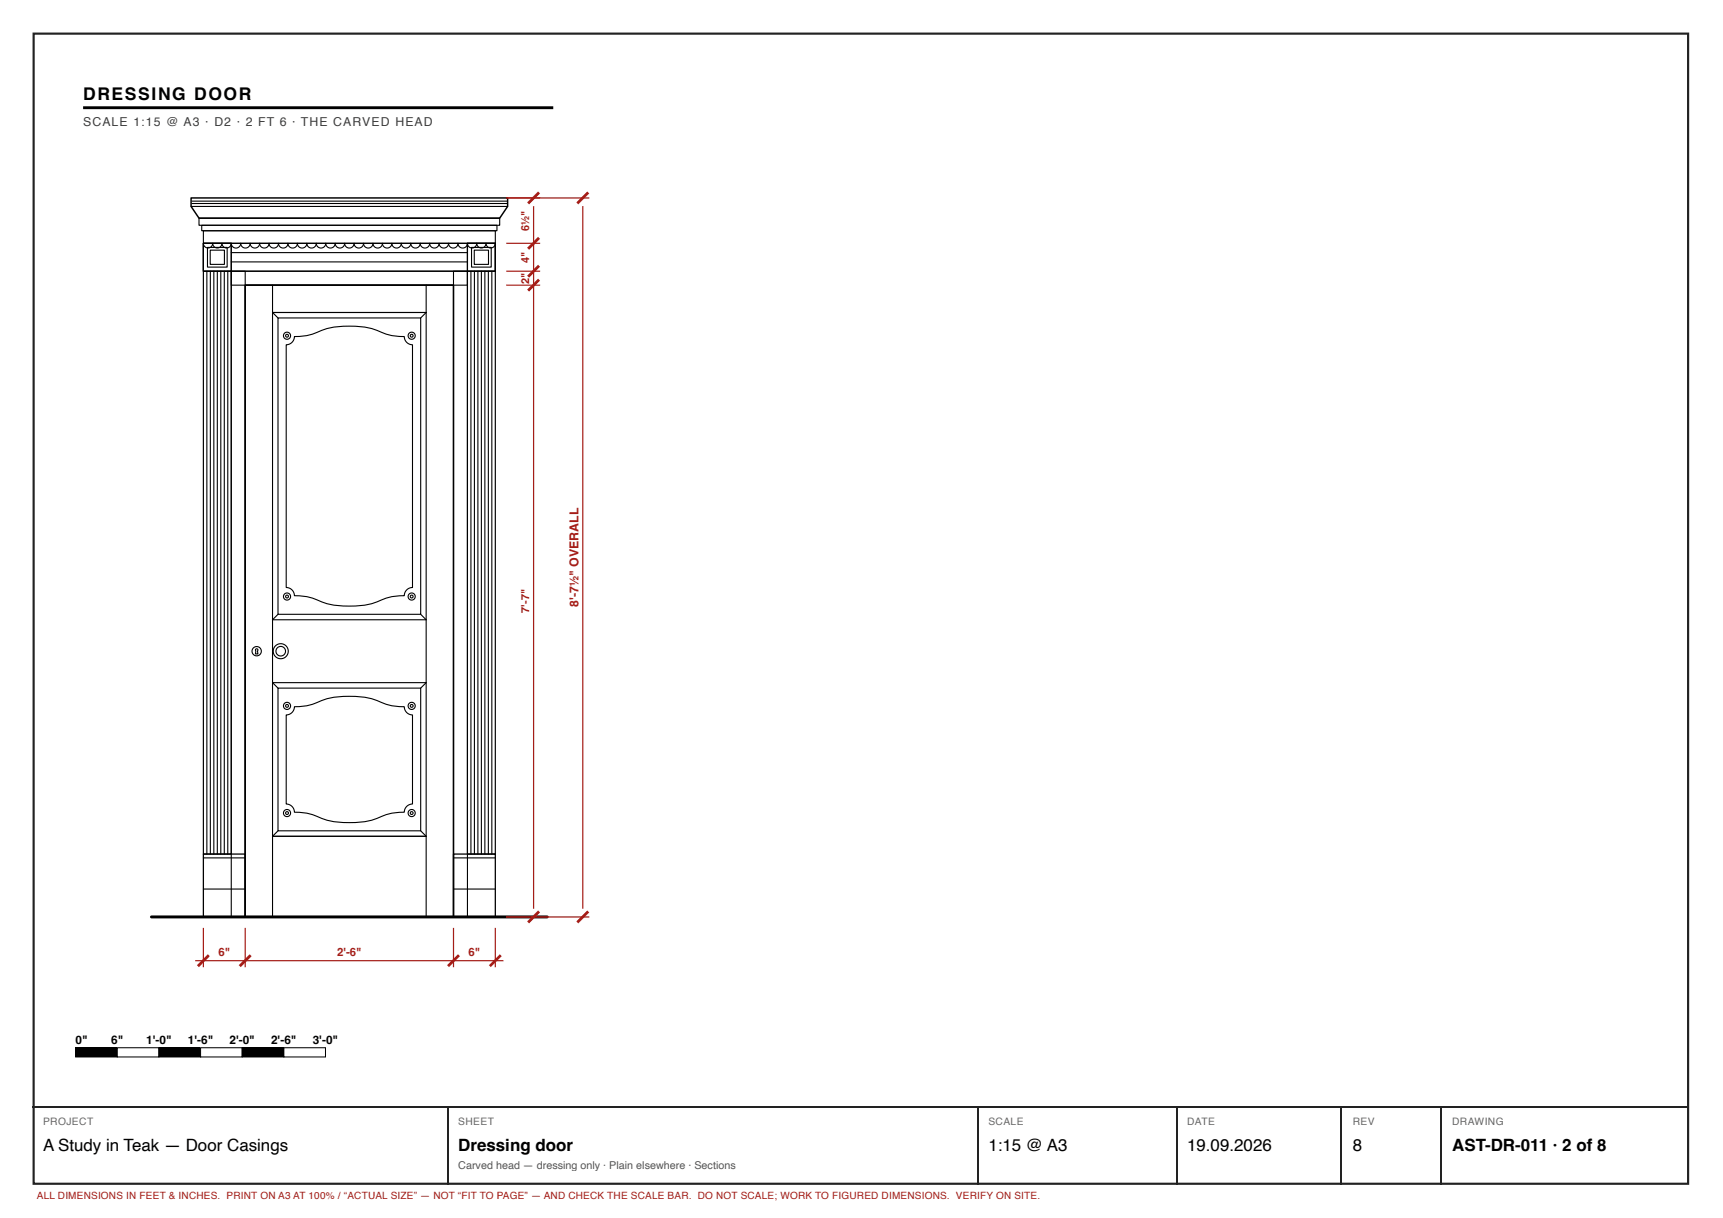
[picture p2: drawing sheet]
<svg xmlns="http://www.w3.org/2000/svg" width="420mm" height="297mm" viewBox="0 0 420 297" stroke-linecap="round" stroke-linejoin="round" font-family="sans-serif">
<path d="M8.2 8.2h403.5v280.5h-403.5z" fill="none" stroke="#222" stroke-width=".53"/>
<path d="M20.3 26.3h114.6" fill="none" stroke="#000" stroke-width=".7" stroke-linecap="butt"/>
<g fill="none" stroke="#000" stroke-width=".27">
<path d="M46.6 50.3h77.2M46.8 49h76.8M46.8 49.6h76.8M48.5 53.2h73.4v1.7h-73.4zM49.2 54.9h72v1.4h-72zM49.6 56.3h71.2v3h-71.2zM49.6 59.3a1.13 1.13 0 0 0 1.1 1.2 1.13 1.13 0 0 0 1.2-1.2 1.13 1.13 0 0 0 1.1 1.2 1.13 1.13 0 0 0 1.1-1.2 1.13 1.13 0 0 0 1.2 1.2 1.13 1.13 0 0 0 1.1-1.2 1.15 1.15 0 0 0 1.2 1.2 1.15 1.15 0 0 0 1.1-1.2 1.15 1.15 0 0 0 1.2 1.2 1.15 1.15 0 0 0 1.1-1.2 1.15 1.15 0 0 0 1.2 1.2 1.15 1.15 0 0 0 1.1-1.2 1.15 1.15 0 0 0 1.2 1.2 1.15 1.15 0 0 0 1.1-1.2 1.15 1.15 0 0 0 1.2 1.2 1.15 1.15 0 0 0 1.1-1.2 1.15 1.15 0 0 0 1.2 1.2 1.15 1.15 0 0 0 1.1-1.2 1.15 1.15 0 0 0 1.2 1.2 1.15 1.15 0 0 0 1.1-1.2 1.15 1.15 0 0 0 1.2 1.2 1.15 1.15 0 0 0 1.1-1.2 1.15 1.15 0 0 0 1.2 1.2 1.15 1.15 0 0 0 1.1-1.2 1.15 1.15 0 0 0 1.2 1.2 1.15 1.15 0 0 0 1.1-1.2 1.15 1.15 0 0 0 1.2 1.2 1.15 1.15 0 0 0 1.1-1.2 1.15 1.15 0 0 0 1.2 1.2 1.15 1.15 0 0 0 1.1-1.2 1.15 1.15 0 0 0 1.2 1.2 1.15 1.15 0 0 0 1.1-1.2 1.15 1.15 0 0 0 1.2 1.2 1.15 1.15 0 0 0 1.2-1.2 1.15 1.15 0 0 0 1.1 1.2 1.15 1.15 0 0 0 1.2-1.2 1.15 1.15 0 0 0 1.1 1.2 1.15 1.15 0 0 0 1.2-1.2 1.15 1.15 0 0 0 1.1 1.2 1.15 1.15 0 0 0 1.2-1.2 1.15 1.15 0 0 0 1.1 1.2 1.15 1.15 0 0 0 1.2-1.2 1.15 1.15 0 0 0 1.1 1.2 1.15 1.15 0 0 0 1.2-1.2 1.15 1.15 0 0 0 1.1 1.2 1.15 1.15 0 0 0 1.2-1.2 1.15 1.15 0 0 0 1.1 1.2 1.15 1.15 0 0 0 1.2-1.2 1.15 1.15 0 0 0 1.1 1.2 1.15 1.15 0 0 0 1.2-1.2 1.15 1.15 0 0 0 1.1 1.2 1.15 1.15 0 0 0 1.2-1.2 1.15 1.15 0 0 0 1.1 1.2 1.15 1.15 0 0 0 1.2-1.2 1.15 1.15 0 0 0 1.1 1.2 1.15 1.15 0 0 0 1.2-1.2 1.13 1.13 0 0 0 1.1 1.2 1.13 1.13 0 0 0 1.2-1.2 1.13 1.13 0 0 0 1.1 1.2 1.13 1.13 0 0 0 1.1-1.2 1.13 1.13 0 0 0 1.2 1.2 1.13 1.13 0 0 0 1.1-1.2M49.6 66.1h6.8M50.4 66.1v142.2M50.6 60.3h4.8v4.8h-4.8zM51.3 61h3.4v3.5h-3.4zM51.3 66.1v142.2"/>
<path d="M52.1 66.1v142.2M53 66.1v142.2M53.8 66.1v142.2M54.7 66.1v142.2M55.5 66.1v142.2M56.4 66.1h3.4v157.5h-3.4zM56.4 66.1h57.6v3.4h-57.6zM56.4 61.6h57.6M56.4 63.9h57.6M59.8 69.5h50.8v154.1h-50.8zM66.5 76.2h37.4v74.9h-37.4zM66.5 76.2h37.4"/>
<path d="M66.5 69.5v6.7M66.5 76.2l1.3 1.3M67.8 77.5h34.8v72.3h-34.8zM103.9 69.5v6.7M103.9 76.2l-1.3 1.3M110.6 66.1h3.4v157.5h-3.4zM114 66.1h6.8M114.8 66.1v142.2M115 60.3h4.8v4.8h-4.8zM115.7 61h3.4v3.5h-3.4zM115.7 66.1v142.2M116.5 66.1v142.2"/>
<path d="M117.4 66.1v142.2M118.2 66.1v142.2M119.1 66.1v142.2M119.9 66.1v142.2M69.8 84.1a2 2 0 0 0 2-2 15 15 0 0 0 7.2-1.7 21.2 21.2 0 0 1 15.2 1.1l1.8 .4 2.6 .2a2 2 0 0 0 2 2v59.2a2 2 0 0 0-2 2 15 15 0 0 0-7.2 1.7 21.2 21.2 0 0 1-15.2-1.2l-1.8-.4-2.6-.1a2 2 0 0 0-2-2zM62.4 158.3a.3 .3 0 0 1 .4 0 .3 .3 0 0 1 0 .4l.1 .8h-.6zM67.8 149.8l-1.3 1.3v15.4l1.3 1.3M102.6 149.8l1.3 1.3v15.4l-1.3 1.3M66.5 166.5h37.4v37.4h-37.4zM67.8 167.8h34.8v34.8h-34.8zM69.8 174.3a2 2 0 0 0 2-2 15 15 0 0 0 7.2-1.7 21.2 21.2 0 0 1 15.2 1.2l1.8 .4 2.6 .1a2 2 0 0 0 2 2v21.8a2 2 0 0 0-2 2 15 15 0 0 0-7.2 1.7 21.2 21.2 0 0 1-15.2-1.2l-1.8-.4-2.6-.1a2 2 0 0 0-2-2zM49.6 209.2h10.2"/>
<path d="M49.6 216.8h10.2M66.5 203.9h37.4M66.5 203.9v19.7M67.8 202.6l-1.3 1.3M102.6 202.6l1.3 1.3M103.9 203.9v19.7M110.6 209.2h10.2M110.6 216.8h10.2"/>
<circle cx="70" cy="81.9" r=".35"/>
<circle cx="70" cy="81.9" r=".87"/>
<circle cx="100.4" cy="81.9" r=".35"/>
<circle cx="100.4" cy="81.9" r=".87"/>
<circle cx="62.6" cy="158.8" r="1.13"/>
<circle cx="68.5" cy="158.8" r="1.17"/>
<circle cx="68.5" cy="158.8" r="1.83"/>
<circle cx="70" cy="145.5" r=".35"/>
<circle cx="70" cy="145.5" r=".87"/>
<circle cx="100.4" cy="145.5" r=".35"/>
<circle cx="100.4" cy="145.5" r=".87"/>
<circle cx="70" cy="172.1" r=".35"/>
<circle cx="70" cy="172.1" r=".87"/>
<circle cx="100.4" cy="172.1" r=".35"/>
<circle cx="100.4" cy="172.1" r=".87"/>
<circle cx="70" cy="198.3" r=".35"/>
<circle cx="70" cy="198.3" r=".87"/>
<circle cx="100.4" cy="198.3" r=".35"/>
<circle cx="100.4" cy="198.3" r=".87"/>
</g>
<path d="M49.6 59.3h6.8v149h-6.8zM49.6 59.3h71.2v6.8h-71.2zM49.6 59.3h6.8v6.8h-6.8zM114 59.3h6.8v149h-6.8zM114 59.3h6.8v6.8h-6.8z" fill="none" stroke="#000" stroke-width=".29"/>
<path d="M49.6 208.3h10.2v15.3h-10.2zM110.6 208.3h10.2v15.3h-10.2z" fill="none" stroke="#000" stroke-width=".31"/>
<path d="M46.6 48.3h77.2v2l-1.9 2.9h-73.4l-1.9-2.9zM59.8 69.5h50.8v154.1h-50.8z" fill="none" stroke="#000" stroke-width=".36"/>
<path d="M36.9 223.6h96.6" fill="none" stroke="#000" stroke-width=".72"/>
<path d="M123.5 59.3h8.2M123.5 48.3h20.2M130.1 50.3v171.3M142.1 50.3v171.3M123.5 69.5h8.2M123.5 66.1h8.2M47.6 234.3h75.2M49.6 226.3v9.6M59.8 226.3v9.6M110.6 226.3v9.6M120.8 226.3v9.6M123.5 223.6h20.2" fill="none" stroke="#a51d17" stroke-width=".29"/>
<path d="M131.5 58l-2.7 2.7M131.5 46.9l-2.7 2.7M143.5 46.9l-2.7 2.7M131.5 68.2l-2.7 2.7M131.5 64.8l-2.7 2.7M50.9 232.9l-2.6 2.7M61.1 232.9l-2.6 2.7M111.9 232.9l-2.6 2.7M122.1 232.9l-2.6 2.7M131.5 222.3l-2.7 2.6M143.5 222.3l-2.7 2.6" fill="none" stroke="#a51d17" stroke-width=".68" stroke-linecap="butt"/>
<path d="M18.4 255.5h10.2v2.2h-10.2z" fill="#000"/>
<path d="M18.4 255.5h10.2v2.2h-10.2z" fill="none" stroke="#000" stroke-width=".25"/>
<path d="M28.6 255.5h10.2v2.2h-10.2z" fill="#fff"/>
<path d="M28.6 255.5h10.2v2.2h-10.2zM38.8 255.5h10.1v2.2h-10.1z" fill="none" stroke="#000" stroke-width=".25"/>
<path d="M38.8 255.5h10.1v2.2h-10.1z" fill="#000"/>
<path d="M48.9 255.5h10.2v2.2h-10.2z" fill="#fff"/>
<path d="M48.9 255.5h10.2v2.2h-10.2zM59.1 255.5h10.1v2.2h-10.1z" fill="none" stroke="#000" stroke-width=".25"/>
<path d="M59.1 255.5h10.1v2.2h-10.1z" fill="#000"/>
<path d="M69.2 255.5h10.2v2.2h-10.2z" fill="#fff"/>
<path d="M69.2 255.5h10.2v2.2h-10.2z" fill="none" stroke="#000" stroke-width=".25"/>
<path d="M7.9 270h404.1M109.1 270.1v18.8M238.5 270.1v18.8M286.9 270.1v18.8M327.2 270.1v18.8M351.5 270.1v18.8" fill="none" stroke="#222" stroke-width=".26"/>
<text font-size="4.3" x="20.3" y="24.3">DRESSING DOOR</text>
<g font-size="4.1">
<text x="10.5" y="280.7">A Study in Teak — Door Casings</text>
<text x="111.8" y="280.7">Dressing door</text>
<text x="241" y="280.7">1:15 @ A3</text>
<text x="289.5" y="280.7">19.09.2026</text>
<text x="329.9" y="280.7">8</text>
<text x="354.1" y="280.7">AST-DR-011 · 2 of 8</text>
</g>
<text font-size="3" fill="#3d3d3d" x="20.3" y="30.7">SCALE 1:15 @ A3 · D2 · 2 FT 6 · THE CARVED HEAD</text>
<text font-size="3" fill="#a51d17" x="141.1" y="148" transform="rotate(-90 141.1 148)">8'-7½&quot; OVERALL</text>
<g font-size="2.9">
<text x="18.4" y="254.5">0&quot;</text>
<text x="27.1" y="254.5">6&quot;</text>
<text x="35.6" y="254.5">1'-0&quot;</text>
<text x="45.8" y="254.5">1'-6&quot;</text>
<text x="56" y="254.5">2'-0&quot;</text>
<text x="66.1" y="254.5">2'-6&quot;</text>
<text x="76.3" y="254.5">3'-0&quot;</text>
</g>
<g font-size="2.8" fill="#a51d17">
<text x="53.3" y="233.2">6&quot;</text>
<text x="82.2" y="233.2">2'-6&quot;</text>
<text x="114.3" y="233.2">6&quot;</text>
</g>
<g font-size="2.7" fill="#a51d17">
<text x="129.1" y="56.3" transform="rotate(-90 129.1 56.3)">6½&quot;</text>
<text x="129.1" y="64.1" transform="rotate(-90 129.1 64.1)">4&quot;</text>
<text x="129.1" y="69.2" transform="rotate(-90 129.1 69.2)">2&quot;</text>
<text x="129.1" y="149.4" transform="rotate(-90 129.1 149.4)">7'-7&quot;</text>
</g>
<text font-size="2.6" fill="#555" x="111.8" y="285">Carved head — dressing only · Plain elsewhere · Sections</text>
<g font-size="2.5" fill="#666">
<text x="10.5" y="274.4">PROJECT</text>
<text x="111.8" y="274.4">SHEET</text>
<text x="241" y="274.4">SCALE</text>
<text x="289.5" y="274.4">DATE</text>
<text x="329.9" y="274.4">REV</text>
<text x="354.1" y="274.4">DRAWING</text>
</g>
<text font-size="2.4" fill="#a51d17" x="9" y="292.4">ALL DIMENSIONS IN FEET &amp; INCHES. PRINT ON A3 AT 100% / “ACTUAL SIZE” — NOT “FIT TO PAGE” — AND CHECK THE SCALE BAR. DO NOT SCALE; WORK TO FIGURED DIMENSIONS. VERIFY ON SITE.</text>
</svg>
